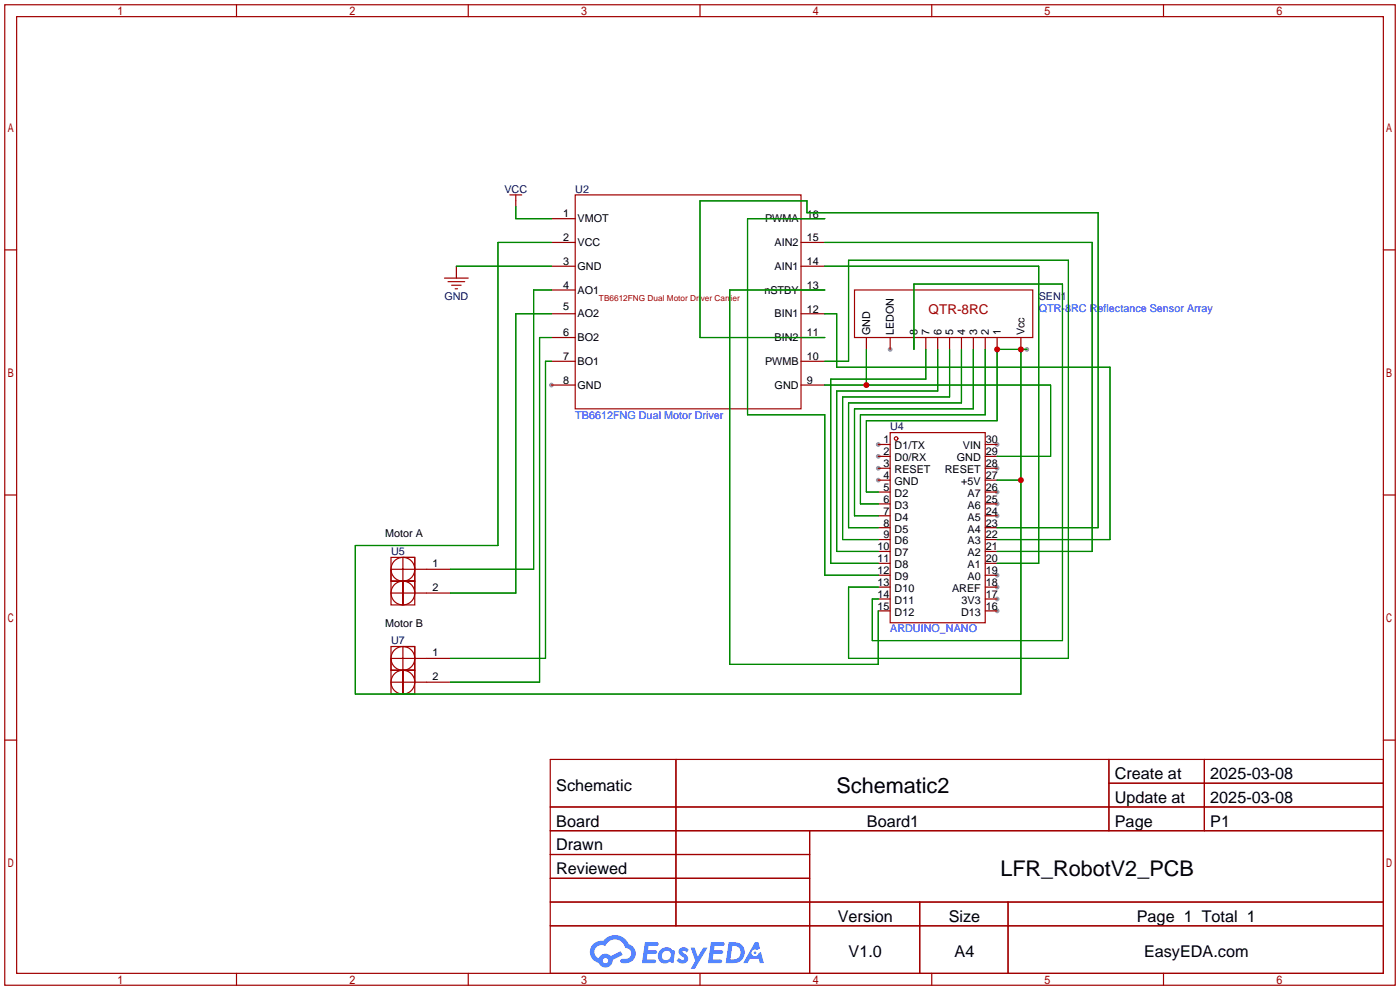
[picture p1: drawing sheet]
<svg xmlns="http://www.w3.org/2000/svg" width="299mm" height="212mm" viewBox="0 0 299 212" stroke-linecap="round" stroke-linejoin="round" font-family="sans-serif">
<g fill="#999">
<circle cx="117.9" cy="82.3" r=".51"/>
<circle cx="190.2" cy="74.7" r=".51"/>
<circle cx="187.7" cy="95" r=".51"/>
<circle cx="187.7" cy="97.5" r=".51"/>
<circle cx="187.7" cy="100.1" r=".51"/>
<circle cx="187.7" cy="102.6" r=".51"/>
<circle cx="213.1" cy="130.6" r=".51"/>
<circle cx="213.1" cy="128" r=".51"/>
<circle cx="213.1" cy="125.5" r=".51"/>
<circle cx="213.1" cy="122.9" r=".51"/>
<circle cx="213.1" cy="110.2" r=".51"/>
<circle cx="213.1" cy="107.7" r=".51"/>
<circle cx="213.1" cy="105.2" r=".51"/>
<circle cx="213.1" cy="100.1" r=".51"/>
<circle cx="213.1" cy="95" r=".51"/>
<circle cx="219.5" cy="74.7" r=".51"/>
</g>
<g fill="none" stroke="#a10000" stroke-width=".25">
<path d="M1 1h297.2v209.6h-297.2zM3.6 3.6h292.1v204.4h-292.1zM50.5 1v2.6M100.1 1v2.6M149.6 1v2.6M199.1 1v2.6M248.7 1v2.6M1 53.4h2.6M295.7 53.4h2.5M1 105.8h2.6M295.7 105.8h2.5M1 158.2h2.6"/>
<path d="M295.7 158.2h2.5M117.6 162.3h178.1v45.7h-178.1zM117.6 172.5h178.1M117.6 177.5h178.1M144.5 162.3v35.6M173 177.5v30.5M237 162.3v15.2M237 167.4h58.7M257.4 162.3v15.2M117.6 182.6h55.4M117.6 192.8h178.1M117.6 187.7h55.4"/>
<path d="M117.6 197.9h178.1M196.6 192.8v15.2M215.4 192.8v15.2M50.5 208v2.6M100.1 208v2.6M149.6 208v2.6M199.1 208v2.6M248.7 208v2.6"/>
</g>
<g fill="#5487ff">
<path d="M145.3 202.7a1.3 1.3 0 0 1 1.9 .3l-.4 .6a.54 .54 0 0 0-.9-.2l.1 .2a1.34 1.34 0 0 1 .9 1.8 1.47 1.47 0 0 1-2.3-.1l.5-.6 .8 .5a.31 .31 0 0 0 .4-.3 .31 .31 0 0 0-.3-.4 1.12 1.12 0 0 1-.7-1.8z"/>
<path d="M147.6 202.5h.9l.6 2 1.2-2h.9l-2.7 4.6h-.9l1-1.7z"/>
<path d="M137.8 201.4h1.7a1.31 1.31 0 0 1 1.2 .2 .4 .4 0 0 1-.3 .5l-1.8 .1-.1 .9h1.6a.4 .4 0 0 1 .4 .4 .4 .4 0 0 1-.5 .4h-1.6l-.2 1.2h1.4a.46 .46 0 0 1 .5 0 .46 .46 0 0 1 .1 .5l-.4 .2h-2.6z"/>
<path d="M151.9 201.4h1.7a1.32 1.32 0 0 1 1.2 .2 .39 .39 0 0 1-.3 .5l-1.8 .1-.1 .9h1.6a.4 .4 0 0 1 .4 .4 .4 .4 0 0 1-.4 .4h-1.7l-.2 1.2h1.4a.46 .46 0 0 1 .5 0 .46 .46 0 0 1 .1 .5l-.4 .2h-2.6z"/>
<path d="M161.3 201.4h.8l.3 1.3-.6 .4a.75 .75 0 0 0-1.1 .3 .75 .75 0 0 0 .5 1 .75 .75 0 0 0 .9-.7l.5-.2 .6 2.3h-.8l-.3-.9h-1.8l-.5 .9h-1z"/>
<path d="M155.7 201.4l-.6 4.4h1.5a2.27 2.27 0 0 0 2.6-2.2 2.27 2.27 0 0 0-2.7-2.2zM156.5 202.1a1.5 1.5 0 0 1 1.8 1.6 1.5 1.5 0 0 1-1.9 1.4h-.3z"/>
<path d="M141.2 203a1.6 1.6 0 0 0-.3 2.3 1.6 1.6 0 0 0 2.3 .2l.7 .3 .3-2.4-.1-.3-.5-.1a1.58 1.58 0 0 0-2.4 0zM141.8 203.5a.98 .98 0 0 1 1.6 .4 .98 .98 0 0 1-1.1 1.3 .94 .94 0 0 1-.9-.7 .94 .94 0 0 1 .4-1z"/>
<path d="M126.8 201.8a2.37 2.37 0 0 0 1.1 4 1.54 1.54 0 0 0 1.8 1 1.54 1.54 0 0 0 1.2-1.6l2.2-1.1-.5-.8-2 1a1.57 1.57 0 0 0-2.7 .5 1.5 1.5 0 0 1-.7-2.1 1.5 1.5 0 0 1 2.2-.5 2.23 2.23 0 0 1 2.3-1.4 2.23 2.23 0 0 1 2 1.8 1.16 1.16 0 0 1 1.2 1.1 1.16 1.16 0 0 1-1.1 1.2h-.7a.47 .47 0 0 0-.5 .4 .47 .47 0 0 0 .4 .5 2.17 2.17 0 0 0 2.5-.9 2.17 2.17 0 0 0-.3-2.7l-.8-.4a3.2 3.2 0 0 0-5.5-.7l-1.1 .1zM128.8 205.3a.6 .6 0 0 1 1.2 0 .6 .6 0 0 1-1.2 0z"/>
<circle cx="161.4" cy="203.6" r=".28"/>
</g>
<g fill="none" stroke="#a10000" stroke-width=".25">
<path d="M95 59.4h5.1M109 41.7h2.5M110.2 41.7v1.2M122.9 41.7h48.3v45.7h-48.3zM95.8 60.2h3.5M96.5 61h2.1M97.3 61.7h.5M182.6 62h38.1v10.1h-38.1zM190.2 92.5h20.4v40.6h-20.4zM83.6 119.1h5v5.1h-5zM83.6 124.2h5v5.1h-5zM83.6 138.2h5v5.1h-5z"/>
<path d="M88.6 121.7h-5v2.5h2.5v-5.1h2.5v5.1h-2.5v5.1v-5.1h2.5v2.5h-5M88.6 121.7h2.6M88.6 126.7h2.6M83.6 143.3h5v5h-5zM88.6 140.7h-5v2.6h2.5v-5.1h2.5v5.1h-2.5v5v-5h2.5v2.5h-5M88.6 140.7h2.6M88.6 145.8h2.6"/>
<circle cx="191.5" cy="93.7" r=".38"/>
<circle cx="86.1" cy="126.7" r="2.54"/>
<circle cx="86.1" cy="121.7" r="2.54"/>
<circle cx="86.1" cy="140.7" r="2.54"/>
<circle cx="86.1" cy="145.8" r="2.54"/>
</g>
<g fill="none" stroke="#870000" stroke-width=".25">
<path d="M97.5 56.9v2.5M110.2 42.9v1.3M117.9 46.7h5M117.9 51.8h5M117.9 56.9h5M171.2 46.7h5.1M171.2 51.8h5.1M171.2 56.9h5.1M117.9 62h5M117.9 67.1h5M117.9 72.1h5M117.9 77.2h5"/>
<path d="M171.2 62h5.1M171.2 67.1h5.1M171.2 72.1h5.1M171.2 77.2h5.1M185.2 72.1v2.6M190.2 72.1v2.6M195.3 72.1v2.6M197.9 72.1v2.6M200.4 72.1v2.6M202.9 72.1v2.6M205.5 72.1v2.6M208 72.1v2.6"/>
<path d="M210.6 72.1v2.6M213.1 72.1v2.6M218.2 72.1v2.6M117.9 82.3h5M171.2 82.3h5.1M187.7 95h2.5M187.7 97.5h2.5M210.6 95h2.5M210.6 97.5h2.5M187.7 100.1h2.5M187.7 102.6h2.5M187.7 105.2h2.5"/>
<path d="M187.7 107.7h2.5M187.7 110.2h2.5M187.7 112.8h2.5M187.7 115.3h2.5M187.7 117.9h2.5M210.6 100.1h2.5M210.6 102.6h2.5M210.6 105.2h2.5M210.6 107.7h2.5M210.6 110.2h2.5M210.6 112.8h2.5M210.6 115.3h2.5"/>
<path d="M210.6 117.9h2.5M91.2 121.7h5.1M91.2 126.7h5.1M187.7 120.4h2.5M187.7 122.9h2.5M187.7 125.5h2.5M187.7 128h2.5M187.7 130.6h2.5M210.6 120.4h2.5M210.6 122.9h2.5M210.6 125.5h2.5M210.6 128h2.5"/>
<path d="M210.6 130.6h2.5M91.2 140.7h5.1M91.2 145.8h5.1"/>
</g>
<g fill="none" stroke="#008700" stroke-width=".25">
<path d="M97.5 56.9h20.4M110.2 44.2v2.5h7.7M117.9 51.8h-11.5v64.8h-30.5v31.7h142.3v-73.6M176.3 46.7h-16.5v41.9h16.5v34.3h11.4M176.3 51.8h57.1v66.1h-20.3M176.3 56.9h45.7v63.5h-8.9M117.9 77.2h-1.3v63.5h-20.3M117.9 62h-3.9v59.7h-17.7M117.9 67.1h-7.7v59.6h-13.9M117.9 72.1h-2.6v73.7h-19M176.3 72.1h-26.7v-29.2h22.9v2.6h62.2v67.3h-21.6M176.3 77.2h5.1v-21.6h46.9v85.1h-46.9v-15.2h6.3"/>
<path d="M176.3 67.1h2.5v11.4h58.4v36.8h-24.1M176.3 62h-20.3v80h31.7v-11.4M185.2 74.7v7.6M195.3 74.7v-14h31.8v76.2h-40.7v-8.9h1.3M197.9 74.7v6.3h-20.4v39.4h10.2M200.4 74.7v8.9h-21.6v34.3h8.9M202.9 74.7v10.1h-22.8v30.5h7.6M205.5 74.7v11.4h-24.1v26.7h6.3M208 74.7v12.7h-25.4v22.8h5.1M210.6 74.7v13.9h-26.7v19.1h3.8M219.5 74.7h-6.4v15.2h-27.9v15.3h2.5M176.3 82.3h48.2v15.2h-11.4"/>
<path d="M213.1 102.6h5.1"/>
</g>
<g fill="#c00">
<circle cx="185.2" cy="82.3" r=".63"/>
<circle cx="213.1" cy="74.7" r=".63"/>
<circle cx="218.2" cy="74.7" r=".63"/>
<circle cx="218.2" cy="102.6" r=".63"/>
</g>
<g font-size="4.6">
<text x="178.8" y="169.4">Schematic2</text>
<text x="213.8" y="187.2">LFR_RobotV2_PCB</text>
</g>
<g font-size="3.5">
<text x="238.3" y="166.5">Create at</text>
<text x="258.7" y="166.5">2025-03-08</text>
<text x="118.9" y="169.1">Schematic</text>
<text x="238.3" y="171.6">Update at</text>
<text x="258.7" y="171.6">2025-03-08</text>
<text x="118.9" y="176.7">Board</text>
<text x="185.3" y="176.7">Board1</text>
<text x="238.3" y="176.7">Page</text>
<text x="258.7" y="176.7">P1</text>
<text x="118.9" y="181.8">Drawn</text>
<text x="118.9" y="186.8">Reviewed</text>
<text x="179.1" y="197">Version</text>
<text x="202.8" y="197">Size</text>
<text x="243" y="197">Page 1 Total 1</text>
<text x="181.4" y="204.6">V1.0</text>
<text x="204" y="204.6">A4</text>
<text x="244.5" y="204.6">EasyEDA.com</text>
</g>
<text font-size="2.9" fill="#a00000" x="198.5" y="67">QTR-8RC</text>
<g font-size="2.3" fill="#000080">
<text x="107.8" y="41.2">VCC</text>
<text x="122.9" y="41.2">U2</text>
<text x="95" y="64.1">GND</text>
<text x="222" y="64.1">SEN1</text>
<text x="190.2" y="92">U4</text>
<text x="83.6" y="118.7">U5</text>
<text x="83.6" y="137.7">U7</text>
</g>
<g font-size="2.3">
<text x="120.4" y="46.4">1</text>
<text x="123.4" y="47.4">VMOT</text>
<text x="163.5" y="47.5">PWMA</text>
<text x="172.5" y="46.5">16</text>
<text x="120.4" y="51.6">2</text>
<text x="123.4" y="52.6">VCC</text>
<text x="165.6" y="52.6">AIN2</text>
<text x="172.5" y="51.6">15</text>
<text x="120.4" y="56.7">3</text>
<text x="123.4" y="57.7">GND</text>
<text x="165.6" y="57.7">AIN1</text>
<text x="172.5" y="56.7">14</text>
<text x="120.4" y="61.7">4</text>
<text x="123.4" y="62.8">AO1</text>
<text x="163.4" y="62.8">nSTBY</text>
<text x="172.5" y="61.7">13</text>
<text x="120.4" y="66.3">5</text>
<text x="120.4" y="71.8">6</text>
<text x="123.4" y="67.7">AO2</text>
<text x="165.6" y="67.8">BIN1</text>
<text x="172.5" y="71.9">11</text>
<text x="172.5" y="66.8">12</text>
<text x="186" y="71.6" transform="rotate(-90 186 71.6)">GND</text>
<text x="191" y="71.6" transform="rotate(-90 191 71.6)">LEDON</text>
<text x="196.1" y="71.6" transform="rotate(-90 196.1 71.6)">8</text>
<text x="198.7" y="71.6" transform="rotate(-90 198.7 71.6)">7</text>
<text x="201.2" y="71.6" transform="rotate(-90 201.2 71.6)">6</text>
<text x="203.7" y="71.6" transform="rotate(-90 203.7 71.6)">5</text>
<text x="206.3" y="71.6" transform="rotate(-90 206.3 71.6)">4</text>
<text x="208.8" y="71.6" transform="rotate(-90 208.8 71.6)">3</text>
<text x="211.4" y="71.6" transform="rotate(-90 211.4 71.6)">2</text>
<text x="213.9" y="71.6" transform="rotate(-90 213.9 71.6)">1</text>
<text x="219" y="71.6" transform="rotate(-90 219 71.6)">Vcc</text>
<text x="120.4" y="77">7</text>
<text x="123.4" y="72.8">BO2</text>
<text x="165.6" y="72.9">BIN2</text>
<text x="172.5" y="77">10</text>
<text x="120.4" y="82.1">8</text>
<text x="123.4" y="78">BO1</text>
<text x="123.4" y="83.1">GND</text>
<text x="163.5" y="78">PWMB</text>
<text x="165.6" y="83.1">GND</text>
<text x="172.5" y="82.1">9</text>
<text x="188.8" y="94.8">1</text>
<text x="210.7" y="94.8">30</text>
<text x="188.8" y="97.3">2</text>
<text x="188.8" y="99.8">3</text>
<text x="191.2" y="96">D1/TX</text>
<text x="191.2" y="98.6">D0/RX</text>
<text x="191.2" y="101.1">RESET</text>
<text x="201.9" y="101.1">RESET</text>
<text x="204.5" y="98.6">GND</text>
<text x="205.8" y="96">VIN</text>
<text x="210.7" y="99.8">28</text>
<text x="210.7" y="97.3">29</text>
<text x="188.8" y="102.4">4</text>
<text x="188.8" y="104.9">5</text>
<text x="188.8" y="107.5">6</text>
<text x="191.2" y="103.7">GND</text>
<text x="191.2" y="106.2">D2</text>
<text x="205.5" y="103.7">+5V</text>
<text x="206.8" y="106.2">A7</text>
<text x="210.7" y="107.5">25</text>
<text x="210.7" y="104.9">26</text>
<text x="210.7" y="102.4">27</text>
<text x="188.8" y="110">7</text>
<text x="188.8" y="112.5">8</text>
<text x="191.2" y="108.7">D3</text>
<text x="191.2" y="111.3">D4</text>
<text x="191.2" y="113.8">D5</text>
<text x="206.8" y="113.8">A4</text>
<text x="206.8" y="111.3">A5</text>
<text x="206.8" y="108.7">A6</text>
<text x="210.7" y="112.5">23</text>
<text x="210.7" y="110">24</text>
<text x="82.3" y="114.9">Motor A</text>
<text x="187.6" y="117.6">10</text>
<text x="188.8" y="115.1">9</text>
<text x="191.2" y="116.4">D6</text>
<text x="191.2" y="118.9">D7</text>
<text x="206.8" y="118.9">A2</text>
<text x="206.8" y="116.4">A3</text>
<text x="210.7" y="117.6">21</text>
<text x="210.7" y="115.1">22</text>
<text x="92.5" y="121.2">1</text>
<text x="187.6" y="120.2">11</text>
<text x="187.6" y="122.7">12</text>
<text x="187.6" y="125.2">13</text>
<text x="191.2" y="121.4">D8</text>
<text x="191.2" y="124">D9</text>
<text x="206.8" y="124">A0</text>
<text x="206.8" y="121.4">A1</text>
<text x="210.7" y="125.2">18</text>
<text x="210.7" y="122.7">19</text>
<text x="210.7" y="120.2">20</text>
<text x="92.5" y="126.3">2</text>
<text x="187.6" y="127.8">14</text>
<text x="187.6" y="130.3">15</text>
<text x="191.2" y="126.5">D10</text>
<text x="191.2" y="129.1">D11</text>
<text x="191.2" y="131.6">D12</text>
<text x="203.5" y="126.5">AREF</text>
<text x="205.4" y="131.6">D13</text>
<text x="205.5" y="129.1">3V3</text>
<text x="210.7" y="130.3">16</text>
<text x="210.7" y="127.8">17</text>
<text x="82.3" y="133.9">Motor B</text>
<text x="92.5" y="140.3">1</text>
<text x="92.5" y="145.3">2</text>
</g>
<g font-size="2.3" fill="#00f">
<text x="222" y="66.6">QTR-8RC Reflectance Sensor Array</text>
<text x="122.9" y="89.5">TB6612FNG Dual Motor Driver</text>
<text x="190.2" y="135.2">ARDUINO_NANO</text>
</g>
<text font-size="1.8" fill="#a00000" x="128" y="64.4">TB6612FNG Dual Motor Driver Carrier</text>
</svg>
